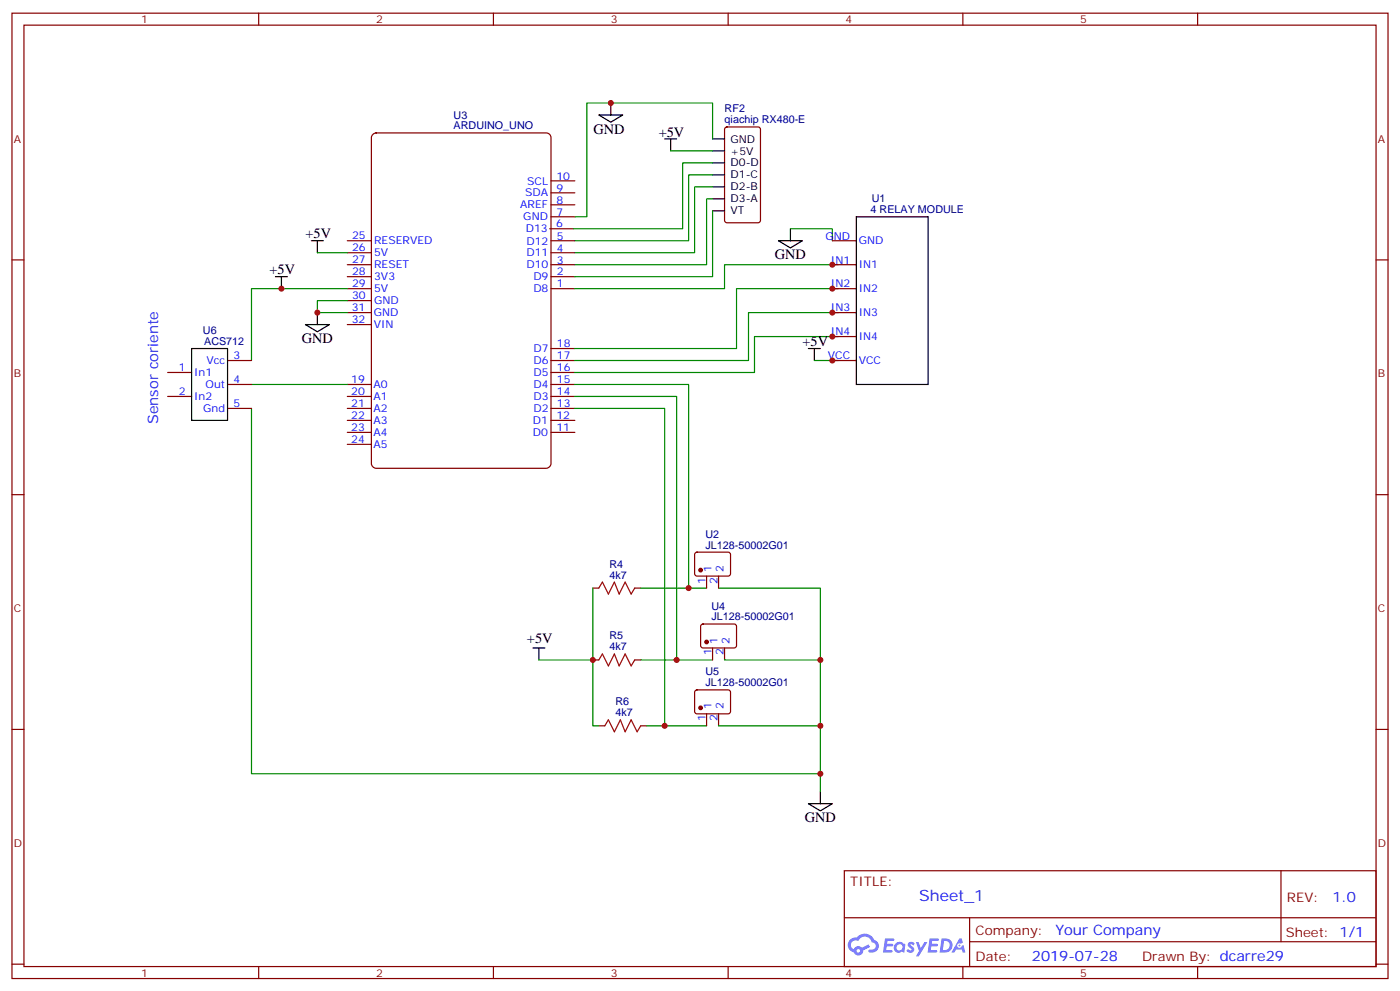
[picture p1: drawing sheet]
<svg xmlns="http://www.w3.org/2000/svg" width="412mm" height="292mm" viewBox="0 0 412 292" stroke-linecap="round" stroke-linejoin="round" font-family="sans-serif">
<g fill="none" stroke="#870000" stroke-width=".35">
<path d="M3.5 3.9h405.4v284.3h-405.4zM7.1 7.4h398.2v277.3h-398.2zM76.2 3.9v3.5M145.3 3.9v3.5M214.5 3.9v3.5M283.6 3.9v3.5M352.8 3.9v3.5M3.5 76.6h3.6M405.3 76.6h3.6M3.5 145.7h3.6M405.3 145.7h3.6M3.5 214.8h3.6"/>
<path d="M405.3 214.8h3.6M248.7 256.5h156.6v28.2h-156.6zM377.3 256.5v20.9M248.7 270.3h156.5M285.6 277.4h119.6M285.6 270.3v14.1M3.5 284h3.6M76.2 284.7v3.5M145.3 284.7v3.5M214.5 284.7v3.5M283.6 284.7v3.5M352.8 284.7v3.5"/>
<path d="M405.3 284h3.6"/>
</g>
<g fill="#5487ff">
<path d="M267.7 277.6a1.22 1.22 0 0 1 1.7 .3l-.4 .6a.47 .47 0 0 0-.3-.4 .47 .47 0 0 0-.5 .2l.1 .2a1.14 1.14 0 0 1 .8 1.8 1.14 1.14 0 0 1-1.9-.1l-.2-.1 .5-.6 .7 .4a.29 .29 0 0 0 .3-.2 .29 .29 0 0 0-.2-.3 1.04 1.04 0 0 1-.6-1.8z"/>
<path d="M260.7 276.4h2.4l.3 .2-.2 .5h-1.8l-.1 .9h1.5l.3 .4-.3 .3h-1.6l-.2 1.1 1.7 .1 .2 .3-.2 .3-2.6 .1z"/>
<path d="M273.8 276.4h2.4l.3 .2-.1 .5h-1.8l-.2 .9h1.6l.3 .4-.4 .3h-1.6l-.1 1.1 1.7 .1 .2 .3-.2 .3h-2.6z"/>
<path d="M282.6 276.4h.7l.3 1.3-.6 .3a.69 .69 0 0 0-1 .2 .69 .69 0 0 0 .4 1 .69 .69 0 0 0 .9-.6l.5-.3 .6 2.2h-.8l-.2-.8h-1.8l-.5 .8h-.8z"/>
<path d="M269.8 277.5h.8l.6 1.8 1.1-1.8h.9l-2.6 4.2h-.8l.9-1.6z"/>
<path d="M277.4 276.4l-.6 4.2h1.3a2.11 2.11 0 0 0 2.5-2.2 2.11 2.11 0 0 0-2.5-2zM278.1 277.1a1.39 1.39 0 0 1 1.7 1.5 1.39 1.39 0 0 1-1.8 1.2h-.3z"/>
<path d="M263.7 278a1.54 1.54 0 0 0-.1 2.2 1.54 1.54 0 0 0 2.2 .1l.6 .3 .3-2.3-.2-.3h-.4a1.49 1.49 0 0 0-2.4 0zM264 279a.94 .94 0 0 1 1.8 0 .94 .94 0 0 1-1.8 0z"/>
<path d="M250.4 276.8a2.18 2.18 0 0 0 1.1 3.7 1.44 1.44 0 0 0 1.6 .9 1.44 1.44 0 0 0 1.2-1.5l2-1-.5-.7-1.9 1a1.47 1.47 0 0 0-2.4 .4 1.39 1.39 0 0 1-.7-1.9 1.39 1.39 0 0 1 2-.5 2.12 2.12 0 0 1 2.2-1.3 2.12 2.12 0 0 1 1.9 1.7 1.14 1.14 0 0 1 1.1 1.4 1.14 1.14 0 0 1-1.7 .7 .43 .43 0 0 0-.5 .4 .43 .43 0 0 0 .4 .5 1.98 1.98 0 0 0 2.5-1.3 1.98 1.98 0 0 0-1.2-2.5 3.1 3.1 0 0 0-5.3-.7l-.9 .1zM252.3 280.1a.55 .55 0 0 1 1.1 0 .55 .55 0 0 1-1.1 0z"/>
<circle cx="282.6" cy="278.5" r=".26"/>
</g>
<path d="M109.7 39.7l1.1-.5h50.1a1.41 1.41 0 0 1 1.4 1.4v95.9a1.51 1.51 0 0 1-1.4 1.4h-50.1a1.51 1.51 0 0 1-1.4-1.4v-95.9z" fill="#fff" stroke="#800000" stroke-width=".35"/>
<g fill="none" stroke="#870000" stroke-width=".35">
<path d="M213.7 37.6l.4-.2h9.2l.7 .4v27.1l-.4 .7h-9.5l-.6-.4-.1-27.1zM162.3 56.8h7M162.3 53.3h7M102.3 78h7.1M102.3 74.4h7.1M102.3 70.9h7.1M161.9 67.4h7.1M162.3 78h7M162.3 74.4h7M162.3 70.9h7M162.3 63.9h7M162.3 60.3h7"/>
<path d="M245.2 78h7M245.2 70.9h7M102.3 85h7.1M102.3 81.5h7.1M102.3 88.5h7.1M102.3 92.1h7.1M102.3 95.6h7.1M162.3 85h7M162.3 81.5h7M245.2 85h7M245.2 92.1h7M245.2 99.1h7"/>
<path d="M49.4 116.8h7M49.4 109.7h7M67 113.2h7.1M67 106.2h7.1M102.3 116.8h7.1M102.3 113.2h7.1M162.3 116.8h7M162.3 113.2h7M162.3 109.7h7M162.3 106.2h7M162.3 102.7h7M245.2 106.2h7"/>
<path d="M67 120.3h7.1M102.3 127.4h7.1M102.3 123.8h7.1M102.3 120.3h7.1M102.3 130.9h7.1M162.3 127.4h7M162.3 123.8h7M162.3 120.3h7M174.6 173.2h1.8M187 173.2h1.7M204.8 162.8l.5-.2 9.5 .1 .4 .6-.1 6-.6 .4-9.5-.1-.4-.6v-5.7zM208.1 169.7v3.5"/>
<path d="M211.7 169.7v3.5M174.6 194.4h1.8M187 194.4h1.7M206.6 184l.5-.2 9.4 .1 .5 .6-.1 5.9-.6 .5-9.5-.1-.4-.7v-5.6zM209.9 190.9v3.5M213.4 190.9v3.5M176.4 213.8h1.8M188.7 213.8h1.8M204.8 203.4l.5-.2 9.5 .1 .4 .6-.1 5.9-.6 .5-9.5-.1-.4-.6v-5.7zM208.1 210.3v3.5M211.7 210.3v3.5"/>
</g>
<g fill="none" stroke="#000" stroke-width=".35">
<path d="M176.4 33.9h7l-3.5 2.1zM179.9 30.3v3.6M195.8 40.9h3.5M197.6 40.9v3.6M209.9 40.9h3.5M209.9 44.5h3.5M209.9 48h3.5M209.9 51.5h3.5M209.9 55h3.5M209.9 58.6h3.5M91.7 70.9h3.5M93.5 70.9v3.5"/>
<path d="M209.9 62.1h3.5M229.3 70.9h7.1l-3.6 2.1zM232.8 67.4v3.5M252.2 63.9h21.2v49.3h-21.2zM81.1 81.5h3.6M82.9 81.5v3.5M90 95.6h7l-3.5 2.1zM93.5 92.1v3.5M56.4 102.7h10.6v21.1h-10.6zM238.1 102.7h3.6M239.9 102.7v3.5M157 190.9h3.5"/>
<path d="M158.7 190.9v3.5M238.1 236.7h7.1l-3.5 2.1zM241.7 233.2v3.5"/>
</g>
<path d="M176.4 173.2l1-1.7 1.8 3.5 1.8-3.5 1.4 3.5 1.7-3.5 1.8 3.5 1.1-1.8M176.4 194.4l1-1.8 1.8 3.5 1.8-3.5 1.4 3.5 1.7-3.5 1.8 3.5 1.1-1.7M178.2 213.8l1-1.8 1.8 3.5 1.7-3.5 1.4 3.5 1.8-3.5 1.8 3.5 1-1.7" fill="none" stroke="#a10000" stroke-width=".35"/>
<g fill="none" stroke="#008700" stroke-width=".35">
<path d="M197.6 44.5h12.3M209.9 58.6h-1.8v19.4h-38.8M209.9 55h-5.3v19.4h-35.3M209.9 51.5h-7.1v19.4h-33.5M209.9 48h-8.8v19.4h-32.1M209.9 40.9v-10.6h-37v33.6h-3.6M93.5 74.4h8.8M209.9 62.1v19.4h-40.6M232.8 67.4h12.4v3.5M246.9 78h-33.5v7h-44.1M102.3 88.5h-8.8v3.6h8.8M102.3 85h-28.2v21.2"/>
<path d="M246.9 99.1h-24.7v10.6h-52.9M246.9 92.1h-26.4v14.1h-51.2M246.9 85h-29.9v17.7h-47.7M74.1 113.2h28.2M169.3 116.8h30v77.6M169.3 113.2h33.5v60M239.9 106.2h7M74.1 120.3v107.6h167.6M169.3 120.3h26.5v93.5M174.6 173.2v40.6h1.8M188.7 173.2h19.4M211.7 173.2h30v60"/>
<path d="M158.7 194.4h15.9M188.7 194.4h21.2M213.4 194.4h28.3M190.5 213.8h17.6M211.7 213.8h30"/>
</g>
<g fill="#870000" stroke="#870000" stroke-width=".35">
<circle cx="206.4" cy="167.9" r=".53"/>
<circle cx="208.1" cy="189.1" r=".53"/>
<circle cx="206.4" cy="208.5" r=".53"/>
</g>
<g fill="#c00">
<circle cx="82.9" cy="85" r=".88"/>
<circle cx="179.9" cy="30.3" r=".88"/>
<circle cx="241.7" cy="194.4" r=".88"/>
<circle cx="199.3" cy="194.4" r=".88"/>
<circle cx="195.8" cy="213.8" r=".88"/>
<circle cx="174.6" cy="194.4" r=".88"/>
<circle cx="93.5" cy="92.1" r=".88"/>
<circle cx="202.8" cy="173.2" r=".88"/>
<circle cx="241.7" cy="227.9" r=".88"/>
<circle cx="245.2" cy="78" r=".88"/>
<circle cx="245.2" cy="85" r=".88"/>
<circle cx="245.2" cy="92.1" r=".88"/>
<circle cx="245.2" cy="99.1" r=".88"/>
<circle cx="245.2" cy="106.2" r=".88"/>
<circle cx="241.7" cy="213.8" r=".88"/>
</g>
<text font-size="4.6" fill="#00f" x="270.8" y="265.5">Sheet_1</text>
<g font-size="4.2">
<text x="174.8" y="39.3">GND</text>
<text x="194" y="40.2">+5V</text>
<text x="90" y="70.2">+5V</text>
<text x="228.2" y="76.2">GND</text>
<text x="79.4" y="80.8">+5V</text>
<text x="88.9" y="100.9">GND</text>
<text x="236.4" y="102">+5V</text>
<text x="155.2" y="189.3">+5V</text>
<text x="237.1" y="242">GND</text>
</g>
<g font-size="4.2" fill="#00f">
<text x="46.6" y="124.9" transform="rotate(-90 46.6 124.9)">Sensor coriente</text>
<text x="392.5" y="265.7">1.0</text>
<text x="310.9" y="275.3">Your Company</text>
<text x="304" y="283.1">2019-07-28</text>
</g>
<g font-size="3.9" fill="#800">
<text x="250.5" y="261.1">TITLE:</text>
<text x="379.1" y="265.7">REV:</text>
<text x="287.4" y="275.3">Company:</text>
<text x="378.7" y="275.9">Sheet: 1/1</text>
<text x="287.4" y="282.9">Date:</text>
<text x="336.4" y="283">Draw</text>
<text x="346.6" y="283">n By: dcarre29</text>
</g>
<g font-size="3.2" fill="#800">
<text x="41.6" y="6.9">1</text>
<text x="110.8" y="6.9">2</text>
<text x="179.9" y="6.9">3</text>
<text x="249.1" y="6.9">4</text>
<text x="318.2" y="6.9">5</text>
<text x="4.1" y="42">A</text>
<text x="405.9" y="42">A</text>
<text x="4.1" y="111.1">B</text>
<text x="405.9" y="111.1">B</text>
<text x="4.1" y="180.3">C</text>
<text x="405.9" y="180.3">C</text>
<text x="4.1" y="249.4">D</text>
<text x="405.9" y="249.4">D</text>
<text x="41.6" y="287.7">1</text>
<text x="110.8" y="287.7">2</text>
<text x="179.9" y="287.7">3</text>
<text x="249.1" y="287.7">4</text>
<text x="318.2" y="287.7">5</text>
</g>
<g font-size="3.2" fill="#000080">
<text x="133.6" y="34.9">U3</text>
<text x="213.5" y="33.1">RF2</text>
<text x="133.6" y="38.1">ARDUINO_UNO</text>
<text x="213.5" y="36.3">qiachip RX480-E</text>
<text x="256.8" y="59.6">U1</text>
<text x="256.5" y="62.8">4 RELAY MODULE</text>
<text x="59.8" y="98.4">U6</text>
<text x="60.1" y="101.6">ACS712</text>
<text x="207.8" y="161.6">JL128-50002G01</text>
<text x="207.8" y="158.4">U2</text>
<text x="179.5" y="167.2">R4</text>
<text x="179.5" y="170.4">4k7</text>
<text x="209.6" y="179.6">U4</text>
<text x="209.6" y="182.7">JL128-50002G01</text>
<text x="179.5" y="191.6">4k7</text>
<text x="179.5" y="188.3">R5</text>
<text x="207.8" y="202.1">JL128-50002G01</text>
<text x="207.8" y="199">U5</text>
<text x="181.3" y="207.7">R6</text>
<text x="181.3" y="211">4k7</text>
</g>
<g font-size="3.2">
<text x="215.2" y="42">GND</text>
<text x="215.2" y="45.5">+5V</text>
<text x="215.2" y="49">D0-D</text>
<text x="215.2" y="52.6">D1-C</text>
<text x="215.2" y="56.1">D2-B</text>
<text x="215.2" y="59.6">D3-A</text>
<text x="215.2" y="63.1">VT</text>
</g>
<g font-size="3.2" fill="#00f">
<text x="163.9" y="52.9">10</text>
<text x="154.7" y="57.9">SDA</text>
<text x="155.3" y="54.3">SCL</text>
<text x="163.9" y="60">8</text>
<text x="163.9" y="56.5">9</text>
<text x="153.2" y="61.4">AREF</text>
<text x="154.2" y="64.9">GND</text>
<text x="163.9" y="63.5">7</text>
<text x="103.7" y="70.5">25</text>
<text x="110.2" y="71.9">RESERVED</text>
<text x="154.9" y="68.4">D13</text>
<text x="163.8" y="67">6</text>
<text x="164" y="70.6">5</text>
<text x="243.2" y="70.6">GND</text>
<text x="252.9" y="72">GND</text>
<text x="103.7" y="74">26</text>
<text x="103.7" y="77.6">27</text>
<text x="110.2" y="75.4">5V</text>
<text x="155.1" y="72">D12</text>
<text x="155.1" y="75.5">D11</text>
<text x="164" y="77.6">3</text>
<text x="164" y="74.1">4</text>
<text x="244.7" y="77.6">IN1</text>
<text x="103.7" y="81.1">28</text>
<text x="110.2" y="79">RESET</text>
<text x="110.2" y="82.5">3V3</text>
<text x="155.1" y="79">D10</text>
<text x="157.1" y="82.6">D9</text>
<text x="164" y="81.1">2</text>
<text x="252.9" y="79">IN1</text>
<text x="103.7" y="84.6">29</text>
<text x="103.7" y="88.1">30</text>
<text x="110.2" y="86">5V</text>
<text x="110.2" y="89.6">GND</text>
<text x="157.1" y="86.1">D8</text>
<text x="164" y="84.7">1</text>
<text x="244.7" y="84.7">IN2</text>
<text x="252.9" y="86.1">IN2</text>
<text x="103.6" y="91.7">31</text>
<text x="103.6" y="95.2">32</text>
<text x="110.1" y="93.1">GND</text>
<text x="244.7" y="91.7">IN3</text>
<text x="252.9" y="93.1">IN3</text>
<text x="110.1" y="96.7">VIN</text>
<text x="244.7" y="98.8">IN4</text>
<text x="252.9" y="100.2">IN4</text>
<text x="60.9" y="107.2">Vcc</text>
<text x="68.8" y="105.8">3</text>
<text x="157.1" y="107.2">D6</text>
<text x="157.1" y="103.7">D7</text>
<text x="164.1" y="105.8">17</text>
<text x="164.1" y="102.3">18</text>
<text x="243.9" y="105.8">VCC</text>
<text x="252.9" y="107.2">VCC</text>
<text x="52.7" y="109.4">1</text>
<text x="57.1" y="110.8">In1</text>
<text x="68.8" y="112.9">4</text>
<text x="103.5" y="112.8">19</text>
<text x="157.1" y="110.8">D5</text>
<text x="164.1" y="112.9">15</text>
<text x="164.1" y="109.4">16</text>
<text x="52.7" y="116.4">2</text>
<text x="57.1" y="117.8">In2</text>
<text x="60.6" y="114.3">Out</text>
<text x="68.8" y="119.9">5</text>
<text x="103.5" y="116.3">20</text>
<text x="103.5" y="119.9">21</text>
<text x="110" y="114.2">A0</text>
<text x="110" y="117.8">A1</text>
<text x="157.1" y="117.8">D3</text>
<text x="157.1" y="114.3">D4</text>
<text x="164.1" y="119.9">13</text>
<text x="164.1" y="116.4">14</text>
<text x="59.9" y="121.4">Gnd</text>
<text x="103.5" y="123.4">22</text>
<text x="110" y="121.3">A2</text>
<text x="110" y="124.8">A3</text>
<text x="157" y="124.9">D1</text>
<text x="157.1" y="121.4">D2</text>
<text x="163.9" y="123.5">12</text>
<text x="103.5" y="126.9">23</text>
<text x="103.5" y="130.5">24</text>
<text x="110" y="128.3">A4</text>
<text x="110" y="131.9">A5</text>
<text x="157" y="128.4">D0</text>
<text x="163.9" y="127">11</text>
<text x="207.8" y="171.9" transform="rotate(-90 207.8 171.9)">1</text>
<text x="209.5" y="168.4" transform="rotate(-90 209.5 168.4)">1</text>
<text x="211.3" y="171.9" transform="rotate(-90 211.3 171.9)">2</text>
<text x="213.1" y="168.4" transform="rotate(-90 213.1 168.4)">2</text>
<text x="211.3" y="189.5" transform="rotate(-90 211.3 189.5)">1</text>
<text x="214.8" y="189.5" transform="rotate(-90 214.8 189.5)">2</text>
<text x="209.5" y="193" transform="rotate(-90 209.5 193)">1</text>
<text x="213.1" y="193" transform="rotate(-90 213.1 193)">2</text>
<text x="209.5" y="209" transform="rotate(-90 209.5 209)">1</text>
<text x="213.1" y="209" transform="rotate(-90 213.1 209)">2</text>
<text x="207.8" y="212.4" transform="rotate(-90 207.8 212.4)">1</text>
<text x="211.3" y="212.4" transform="rotate(-90 211.3 212.4)">2</text>
</g>
</svg>
